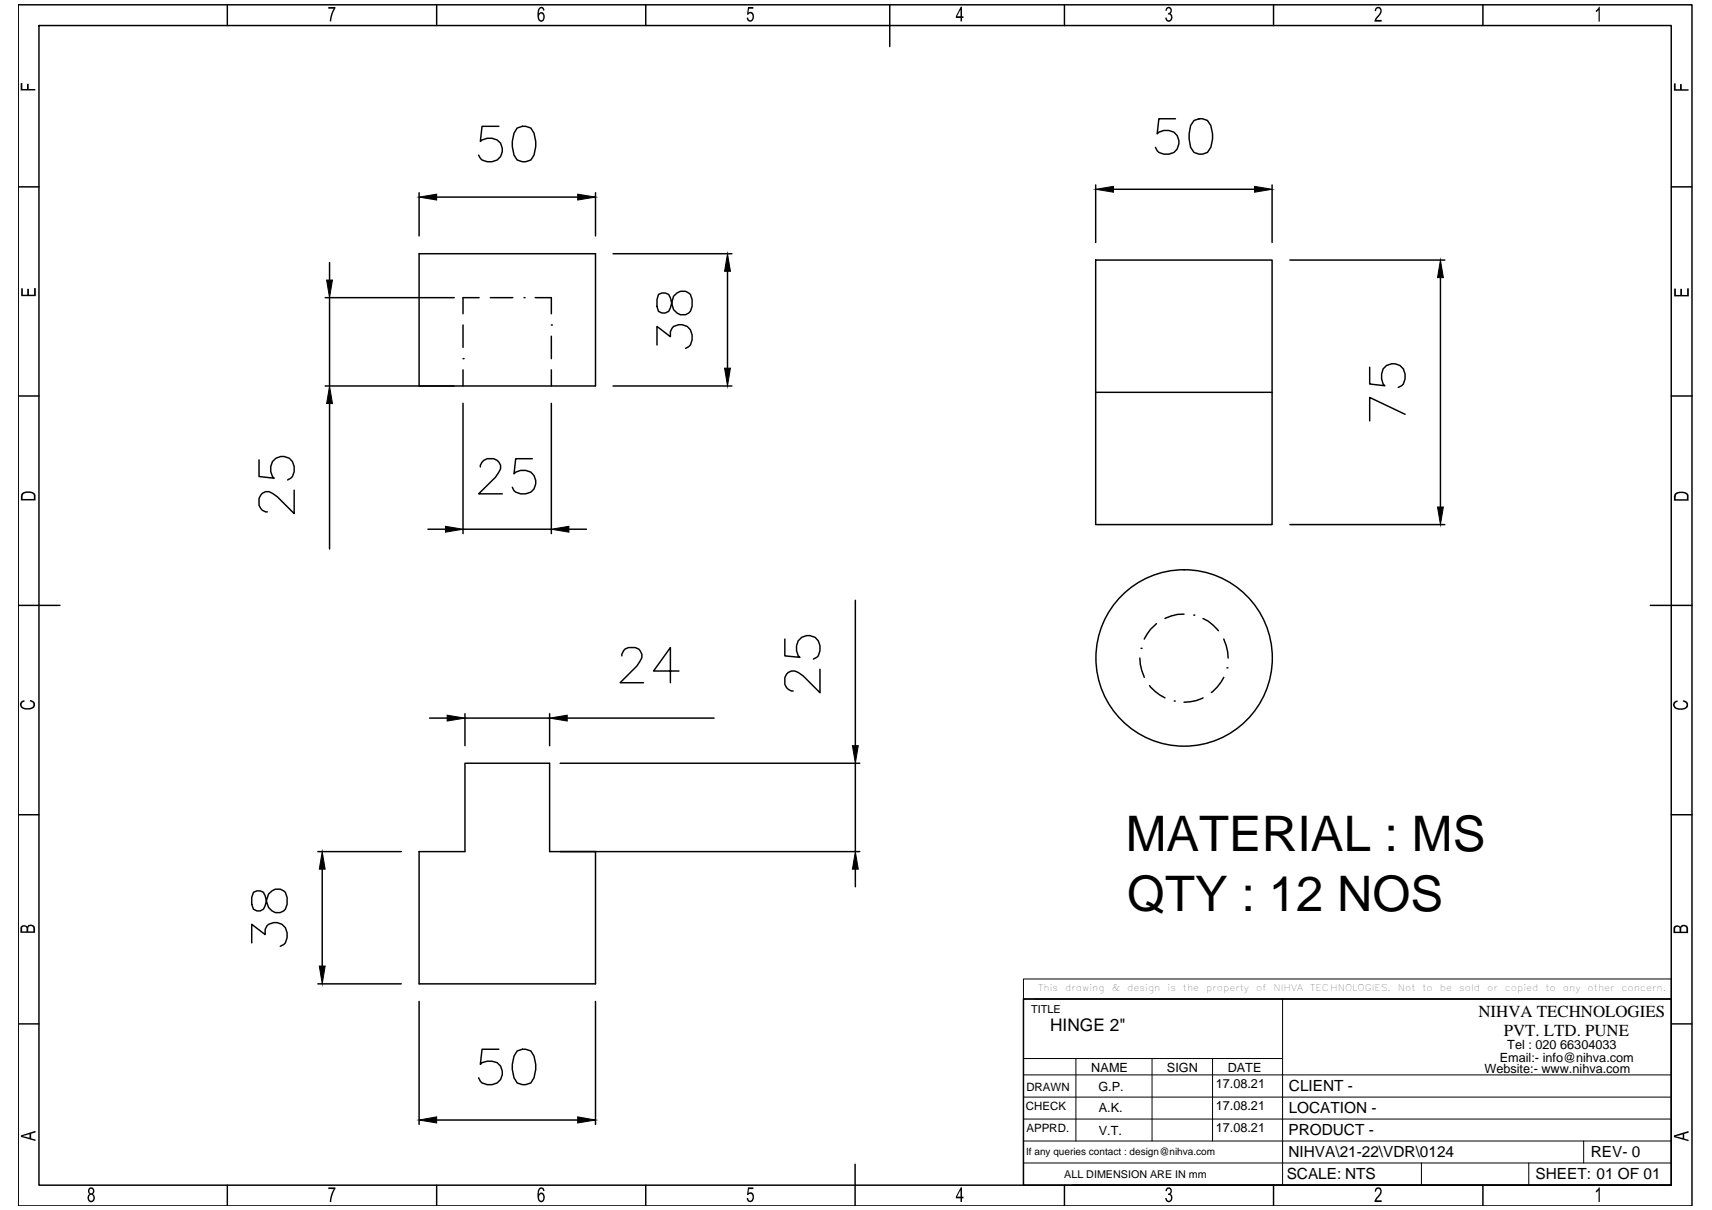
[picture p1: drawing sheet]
<svg xmlns="http://www.w3.org/2000/svg" width="297mm" height="210mm" viewBox="0 0 297 210" stroke-linecap="round" stroke-linejoin="round" font-family="sans-serif">
<!-- layer: 0 -->
<g fill="none" stroke="#000" stroke-width=".25">
<path d="M3.2 .8h290.4v208.4h-290.4zM6.8 4.4h283.2v201.2h-283.2zM39.4 .8v3.6M75.8 .8v3.6M112 .8v3.6M154.4 .8v7.3M184.7 .8v3.6M221 .8v3.6M257.3 .8v3.6M3.2 32.4h3.6M72.7 33.4v7.5M75.8 34.2h24.4"/>
<path d="M86.6 21.9h-3l-.3 2.6a2.5 2.5 0 0 1 3.6 .3 2.17 2.17 0 0 1-.9 3.1 2.17 2.17 0 0 1-3-1M89.7 22.2l.9-.3h.6l.9 .3a4.9 4.9 0 0 1 0 5.6l-.9 .3h-.6l-.9-.3a4.9 4.9 0 0 1 0-5.6zM103.3 33.4v7.5M190.1 32.1v10M193.2 32.8h24.5M203.9 20.6h-2.8l-.3 2.6a2.25 2.25 0 0 1 3.7 1.2 2.09 2.09 0 0 1-2.6 2.3l-.8-.3-.6-.8M207.2 20.9a1.97 1.97 0 0 1 2.9 .9 5 5 0 0 1-.6 4.6 1.98 1.98 0 0 1-2.9-.8l-.3-1.5v-.9l.3-1.4zM220.7 32.1v10M290 32.4h3.6M56.4 51.6h22.4M57.2 45.5v3.1M57.2 51.6v15.4"/>
<path d="M80.3 56.4v3.9M83.1 51.6h-2.8v2.8M85.1 51.6h3.9M90.9 51.6h.1M92.9 51.6h2.8v2.8M95.7 56.4h.1M95.7 58.3v3.9M106.4 44h20.6M114 59.8v-3.2l2.3 1.8a1.68 1.68 0 0 1 2-2.1 2.1 2.1 0 0 1 1.8 2.7l-.3 .8-.9 .6M114.2 51.1l-.2 .9v1.2l.2 .8a1.26 1.26 0 0 0 2.1-.6l.3-1.1a1.83 1.83 0 0 1 1.2-1.7 1.83 1.83 0 0 1 2 .5 2.78 2.78 0 0 1-.3 3.2 1.82 1.82 0 0 1-2.9-1.4l-.3-1.2a1.31 1.31 0 0 0-2.1-.6zM126.2 47.1v16.8M190.1 45.1h30.6v45.9h-30.6z"/>
<path d="M223.8 45.1h26.9M249.9 48.2v39.8M3.2 68.7h3.6M44.9 79.8v2.9l2.7 .3a2.15 2.15 0 0 1 0-3.2 2.15 2.15 0 0 1 3.1 .3 2.4 2.4 0 0 1-.3 2.9l-.5 .3M56.4 67h46.9v-23h-30.6v23M57.2 70v25.2M80.3 62.2h.1M80.3 64.2v2.8M80.3 70v22.6M92.4 79.6h-2.9l-.3 2.6a2.25 2.25 0 0 1 3.7 1.1 2.05 2.05 0 0 1-2.6 2.4l-.8-.3-.3-.3-.3-.6M95.7 64.2v2.8M95.7 70v22.6"/>
<path d="M106.4 67h20.6M190.1 68.1h30.6M237.6 63.7v2.9l2.7 .3a2.5 2.5 0 0 1 .3-3.5 2.16 2.16 0 0 1 3 .8 2.16 2.16 0 0 1-1 3M243.8 71.9l-6.2-3v4.1M290 68.7h3.6M51 85v4.1l-2.9-2.9-.8-.6a1.44 1.44 0 0 0-2.4 .9v1.2a1.47 1.47 0 0 0 1.5 1.1M74.2 91.8h3.1M80.3 91.8h15.4M83.3 81a1.55 1.55 0 0 1 1.2-1.4h1.2a1.5 1.5 0 0 1 .9 2.3l-.6 .9-3 2.9h4.2M98.7 91.8h3.1M223.8 91h26.9M3.2 105h7.2"/>
<path d="M107.9 113.8a1.47 1.47 0 0 1 1.1-1.5h1.2a1.48 1.48 0 0 1 .9 2.4l-.6 .8-2.9 2.9h4.1M117.8 116.4h-4.4l2.9-4.1v6.1M136.2 110.9v2.9l2.6 .2a2.15 2.15 0 0 1 0-3.2 2.15 2.15 0 0 1 3.2 .4 2.49 2.49 0 0 1-.3 2.8l-.6 .3M142.3 116.1v4.1l-3-3-.8-.5a1.48 1.48 0 0 0-2.3 .8v1.2a1.57 1.57 0 0 0 1.4 1.2M148.4 104.1v25.3M197.8 114.2a9.2 9.2 0 0 0 .7 3.3M198 112.5h.1M199.5 118.9a7.5 7.5 0 0 0 2.6 2.2M200.6 108.2a7.5 7.5 0 0 0-2.1 2.7M205.4 106.5a6.8 6.8 0 0 0-3.3 .8M207.1 106.7h.1M208.7 107.3a7.5 7.5 0 0 1 2.7 2.1"/>
<path d="M212.3 110.9a8.6 8.6 0 0 1 .8 3.3M212.3 117.5a7.3 7.3 0 0 1-2.1 2.6M212.9 115.9h.1M286.3 105h7.3M74.5 124.6h3.1M80.7 123.8v5.6M80.7 124.6h14.7M95.4 123.8v5.6M97.2 132.4h52M98.4 124.6h25.5M148.4 132.4v15.3M203.7 121.6h.1"/>
<path d="M208.7 121.1a6.8 6.8 0 0 1-3.3 .7M3.2 141.3h3.6M44 154.8l-.3 .9v1.2l.3 .8a1.22 1.22 0 0 0 2-.6l.3-1.1a1.86 1.86 0 0 1 1.2-1.7 1.86 1.86 0 0 1 2 .5 2.78 2.78 0 0 1-.3 3.2 1.86 1.86 0 0 1-2.9-1.4l-.3-1.2a1.26 1.26 0 0 0-2-.6zM55.1 147.7h14.5M55.9 150.8v16.8M103.3 147.7v23h-30.6v-23h8v-15.3h14.7v15.3h53.8M148.4 150.8v3M290 141.3h3.6M3.2 177.6h3.6M43.7 163.6v-3.3l2.3 1.8a1.69 1.69 0 0 1 2.1-2.1 2.28 2.28 0 0 1 1.1 3.9l-.6 .3M55.1 170.7h14.5M72.7 173.7v21.4"/>
<path d="M103.3 173.7v21.4M177.6 173.3h112.4v32.3h-112.4zM290 177.6h3.6M75.8 194.3h24.4M86.6 182h-3l-.3 2.6a2.5 2.5 0 0 1 3.6 .3 2.16 2.16 0 0 1-.9 3.1 2.16 2.16 0 0 1-3-1M89.7 182.3l.9-.3h.6l.9 .3a4.9 4.9 0 0 1 0 5.6l-.9 .3h-.6l-.9-.3a4.9 4.9 0 0 1 0-5.6zM39.4 205.6v3.6M75.8 205.6v3.6M112 205.6v3.6M148.4 202v7.2M184.7 205.6v3.6M186.1 205.6h103.9"/>
<path d="M221 205.6v3.6M257.3 205.6v3.6"/>
<circle cx="205.4" cy="114.1" r="15.3"/>
</g>
<g fill="#000" stroke="#000" stroke-width=".17">
<path d="M72.7 34.2l3.1-.5v1zM100.2 33.7l3.1 .5-3.1 .5zM190.1 32.8l3.1-.5v1zM217.7 32.3l3 .5-3 .5zM56.7 48.6h1l-.5 3zM126.2 44l.5 3.1h-1zM249.9 45.1l.5 3.1h-1zM57.2 67l.5 3h-1zM125.7 63.9h1l-.5 3.1zM77.3 91.3l3 .5-3 .5zM95.7 91.8l3-.5v1zM249.4 88h1l-.5 3z"/>
<path d="M77.6 124.1l3.1 .5-3.1 .5zM95.4 124.6l3-.5v1zM147.9 129.4h1l-.5 3zM55.9 147.7l.5 3.1h-1zM148.4 147.7l.5 3.1h-1zM55.4 167.6h1l-.5 3.1zM72.7 194.3l3.1-.6v1.1zM100.2 193.7l3.1 .6-3.1 .5z"/>
</g>
<g fill="#000">
<path d="M3.6 14.4h.3v1h.8v-.9h.3v.9h1.1v.3h-2.5zM57 1.2h1.2v.3l-.6 1.1-.1 1.1h-.3l.1-.5 .2-1 .4-.7h-.9zM129.8 1.2h.9v.3h-.8v.7l.1-.1a.73 .73 0 0 1 .7 .3 .73 .73 0 0 1 .1 .8l-.3 .5-.5 .1-.4-.5v-.2l.2-.1a.41 .41 0 0 0 .4 .5 .41 .41 0 0 0 .4-.5l-.1-.3a.37 .37 0 0 0-.3-.4 .37 .37 0 0 0-.4 .3l-.2-.1zM202.4 1.3l.3-.1a.62 .62 0 0 1 .6 .4 .62 .62 0 0 1-.2 .8l.2 .1 .1 .4-.2 .7-.4 .2-.4-.1-.2-.5 .2-.2a.4 .4 0 0 0 .5 .5 .4 .4 0 0 0 .3-.6l-.1-.2a.3 .3 0 0 0-.5-.2l.2-.2a.39 .39 0 0 0 .3-.5 .39 .39 0 0 0-.5-.3l-.2 .4-.2-.1zM238.7 1.3l.7-.1 .3 .4-.1 .8-.8 1 .9 .1v.3h-1.2l.1-.6 .7-.8 .2-.4a.39 .39 0 0 0-.4-.6 .39 .39 0 0 0-.4 .5h-.2zM277.4 1.2h.2v2.6h-.2v-2l-.5 .3v-.3l.3-.2zM290.4 14.5h.3v1h.8v-.9h.3v.9h1.2v.2h-2.6zM3.7 50h.3v1.1h.7v-1h.3v1h.9v-1.1h.3v1.4h-2.5zM290.5 50.1h.3v1.1h.7v-1.1h.3v1.1h.9v-1.2h.3v1.4h-2.5zM3.7 121.7l.5-.3 .1 .3-.4 .2-.1 .2v.4l.2 .2 .4 .1h.8l.3-.1a.53 .53 0 0 0 .2-.7 .53 .53 0 0 0-.5-.3v-.3l.6 .3 .3 .3-.1 .6-.6 .4-1.1 .1-.5-.2-.3-.4v-.4zM290.4 121.8l.6-.3 .1 .2-.3 .2a.53 .53 0 0 0-.2 .7 .53 .53 0 0 0 .6 .2l.8 .1 .6-.4a.55 .55 0 0 0-.1-.5 .55 .55 0 0 0-.5-.3v-.2h.2l.4 .2 .3 .3-.1 .7-.8 .4h-.8l-.6-.2-.3-.6zM57 206h1.2v.3l-.6 1.2-.1 1h-.3l.1-.6 .2-.8 .4-.8h-.9z"/>
<path d="M129.8 206h.9v.3h-.8v.7l.2-.2 .4 .1 .3 .7-.1 .7-.3 .2h-.5l-.2-.2-.1-.5h.2l.2 .5h.3l.3-.5-.1-.6a.35 .35 0 0 0-.4-.1 .35 .35 0 0 0-.3 .2h-.2zM202.3 206.2l.3-.2h.4l.2 .1 .1 .7-.2 .3 .2 .2 .1 .4-.1 .6-.4 .3h-.3l-.3-.2-.1-.6h.2v.1a.4 .4 0 0 0 .5 .4 .4 .4 0 0 0 .3-.6 .45 .45 0 0 0-.6-.4l.1-.3a.38 .38 0 0 0 .4-.4 .38 .38 0 0 0-.6-.2l-.1 .3-.2-.1zM238.7 206.1l.6-.1 .4 .4v.5l-.1 .4-.8 .9h.9v.3h-1.2l.2-.6 .8-1v-.4a.38 .38 0 0 0-.5-.3 .38 .38 0 0 0-.3 .5h-.2zM277.4 206h.2v2.5h-.2v-2l-.5 .4v-.3l.3-.3z"/>
<path d="M93.5 1.3l.3-.1h.3l.2 .2 .2 .4h-.2l-.2-.2a.3 .3 0 0 0-.3-.1 .3 .3 0 0 0-.2 .3l-.1 .6a.54 .54 0 0 1 .7-.2 .54 .54 0 0 1 .3 .6v.5l-.3 .4-.4 .1-.4-.3-.2-.6v-.7zM93.7 2.4l-.2 .5 .1 .3a.37 .37 0 0 0 .5 .3 .37 .37 0 0 0 .2-.6v-.2a.38 .38 0 0 0-.6-.3z"/>
<path d="M166.7 1.2h.2v1.6h.3v.3h-.3v.6h-.2v-.6h-.9v-.3zM166.7 1.7l-.6 1.1h.6z"/>
<path d="M3.9 85.5l.6-.3h.8l.6 .3 .3 .4v.9h-2.6v-.8zM4.2 85.6l-.2 .2-.1 .8h2v-.7l-.2-.2-.5-.2z"/>
<path d="M290.6 85.7l.7-.4 1.3 .1 .4 .5v1h-2.6zM290.9 85.8l-.1 .1-.1 .7h2v-.7l-.4-.3-.9-.1z"/>
<path d="M3.6 160.8l.5-.3 .4 .1a.19 .19 0 0 0 .2 .1 .19 .19 0 0 0 .2-.2l.6-.1 .5 .3 .1 1.1h-2.6zM3.9 160.8l-.1 .8h.8v-.5a.41 .41 0 0 0-.2-.3 .41 .41 0 0 0-.5 0zM5 160.7l-.1 .2v.7h.9l-.1-.6a.49 .49 0 0 0-.7-.3z"/>
<path d="M290.4 160.8l.5-.3 .4 .1 .2 .2 .5-.4 .6 .1 .3 .4v1h-2.5zM290.7 160.9l-.1 .7h.8v-.4a.4 .4 0 0 0-.2-.4 .4 .4 0 0 0-.5 .1zM291.8 160.8l-.1 .2v.6h.9v-.5a.46 .46 0 0 0-.3-.4 .46 .46 0 0 0-.5 .1z"/>
<path d="M3.6 197l2.6-.8v.3l-.8 .2v.8l.8 .2v.2l-2.6-.7zM3.9 197.1l1.2 .3v-.6z"/>
<path d="M290.4 197l2.6-.8v.3l-.8 .2v.8l.8 .2v.3l-2.6-.7zM290.8 197.1l1.2 .3v-.6z"/>
<path d="M15.5 206.1l.3-.1a.61 .61 0 0 1 .6 .4 .61 .61 0 0 1-.3 .7l.3 .4v.6l-.3 .4-.4 .1-.3-.2-.2-.5v-.4l.4-.4-.3-.3v-.4zM15.7 206.2l-.1 .2a.36 .36 0 0 0 0 .5 .36 .36 0 0 0 .5 0 .36 .36 0 0 0-.1-.5l-.1-.2zM15.6 207.3l-.2 .3v.4a.42 .42 0 0 0 .6 .2 .42 .42 0 0 0 .2-.6l-.2-.3z"/>
<path d="M93.5 206.2l.3-.2h.3l.4 .5v.1h-.3a.36 .36 0 0 0-.4-.4 .36 .36 0 0 0-.3 .5v.5l.2-.3h.4l.4 .4-.1 .9-.4 .4-.3-.1-.4-.6-.1-.9zM93.8 207.2l-.3 .2v.4a.39 .39 0 0 0 .4 .5 .39 .39 0 0 0 .4-.5v-.2a.4 .4 0 0 0-.5-.4z"/>
<path d="M166.7 206h.2v1.6h.3v.3h-.3v.6h-.2v-.6h-.9v-.3zM166.7 206.4l-.6 1.2h.6z"/>
</g>
<g fill="none" stroke="#000" stroke-width=".17">
<path d="M177.6 169.8h112.4v3.5h-112.4zM177.6 173.3v32.3M179.5 173.3h110.5M222.5 173.3v32.3M177.6 197.9h112.4M177.6 194.1h112.4M177.6 190.3h112.4M177.6 186.5h112.4M177.6 183.6h44.9M186.7 183.6v14.3M199.9 183.6v14.3M210.4 183.6v14.3"/>
<path d="M274.8 197.9v3.8M177.6 201.7h112.4M246.6 201.7v3.9M265.2 201.7v3.9"/>
</g>
<g font-size="8.5">
<text x="195.3" y="147.7">MATERIAL : MS</text>
<text x="195.6" y="158">QTY : 12 NOS</text>
</g>
<text font-size="3" x="182.2" y="178.9">HINGE 2&quot;</text>
<g font-size="2.9">
<text x="256.5" y="176.4">NIHVA TECHNOLOGIES</text>
<text x="260.9" y="179.7">PVT. LTD. PUNE</text>
</g>
<g font-size="2.7">
<text x="223.6" y="189.3">CLIENT -</text>
<text x="223.5" y="197">PRODUCT -</text>
<text x="223.6" y="193.2">LOCATION -</text>
<text x="223.5" y="200.8">NIHVA\21-22\VDR\0124</text>
<text x="276" y="200.7">REV- 0</text>
<text x="223.3" y="204.6">SCALE: NTS</text>
<text x="266.4" y="204.6">SHEET: 01 OF 01</text>
</g>
<g font-size="2.2">
<text x="189.3" y="185.9">NAME</text>
<text x="202.5" y="185.9">SIGN</text>
<text x="213" y="185.9">DATE</text>
<text x="260.2" y="184.2">Email:- info@nihva.com</text>
<text x="261.5" y="181.9">Tel : 020 66304033</text>
<text x="190.6" y="189.2">G.P.</text>
<text x="210.9" y="188.7">17.08.21</text>
<text x="257.5" y="186.2">Website:- www.nihva.com</text>
<text x="190.7" y="193">A.K.</text>
<text x="190.7" y="196.8">V.T.</text>
<text x="210.9" y="192.5">17.08.21</text>
<text x="210.9" y="196.3">17.08.21</text>
</g>
<g font-size="2">
<text x="178.1" y="189.2">DRAWN</text>
<text x="178" y="192.6">CHECK</text>
<text x="178.1" y="196.4">APPRD.</text>
</g>
<g font-size="1.9">
<text x="178.9" y="175.8">TITLE</text>
<text x="184.6" y="204.3">ALL DIMENSION ARE IN mm</text>
</g>
<text font-size="1.7" x="178" y="200.3">If any queries contact : design@nihva.com</text>
<g font-size="1.6">
<text x="180.1" y="171.9">This</text>
<text x="184.8" y="171.9">drawing</text>
<text x="192.9" y="171.9">&amp;</text>
<text x="195.6" y="171.9">design</text>
<text x="202.6" y="171.9">is</text>
<text x="205.2" y="171.9">the</text>
<text x="209.3" y="171.9">property</text>
<text x="218" y="171.9">of</text>
<text x="221" y="171.9">NIHVA</text>
<text x="227.3" y="171.9">TECHNOLOGIES.</text>
<text x="242.5" y="171.9">Not</text>
<text x="246.8" y="171.9">to</text>
<text x="249.8" y="171.9">be</text>
<text x="253.2" y="171.9">sold</text>
<text x="258" y="171.9">or</text>
<text x="261.1" y="171.9">copied</text>
<text x="268.1" y="171.9">to</text>
<text x="271.1" y="171.9">any</text>
<text x="275.5" y="171.9">other</text>
<text x="281.4" y="171.9">concern.</text>
</g>
</svg>
